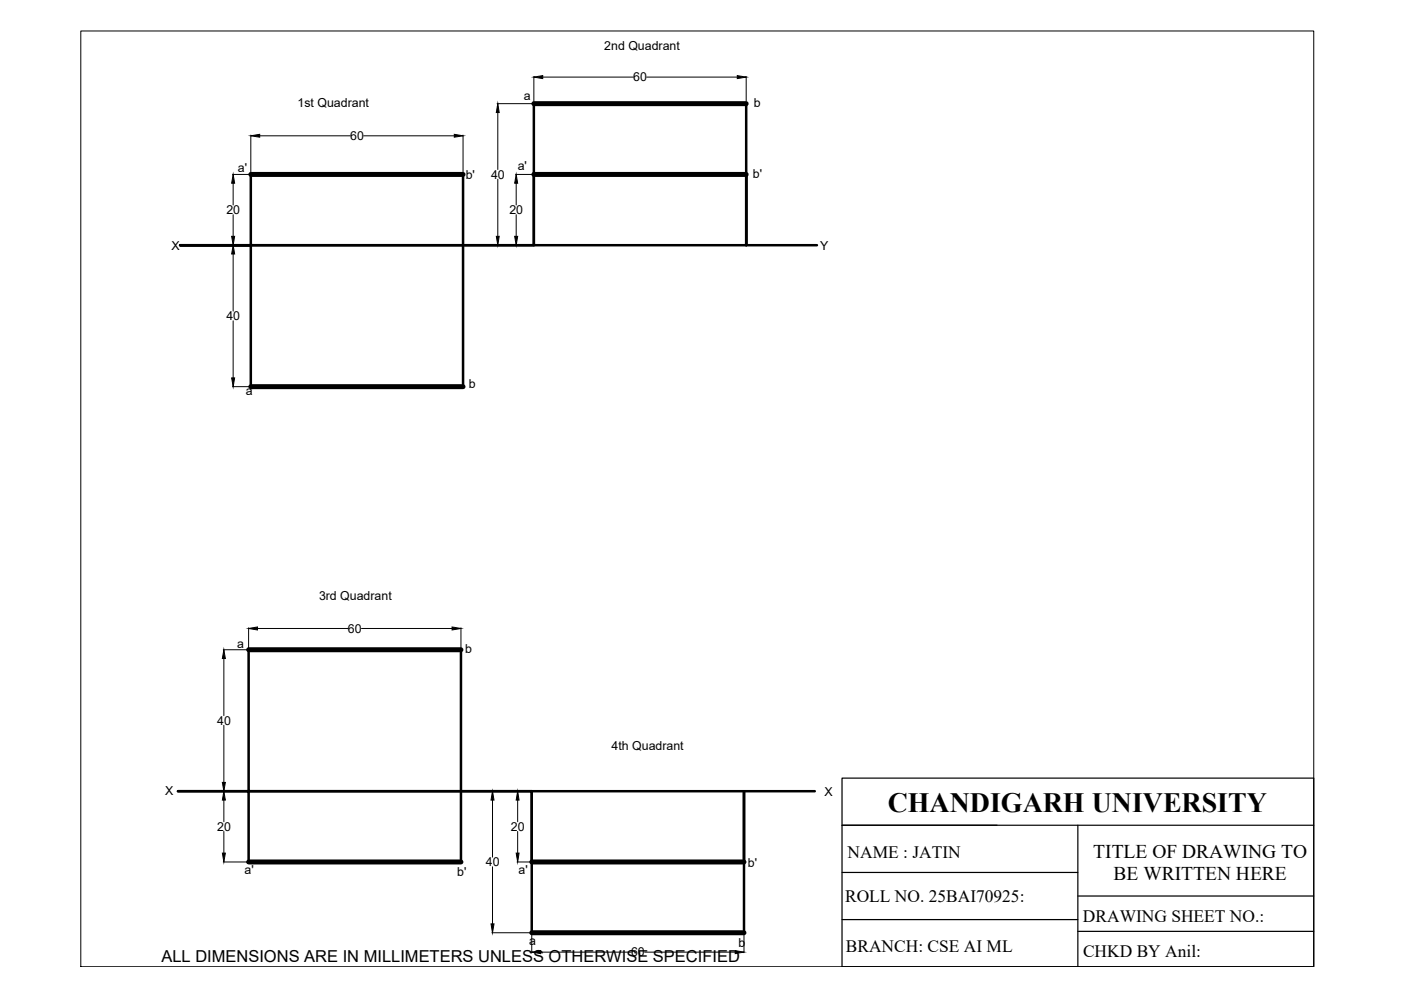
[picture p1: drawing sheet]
<svg xmlns="http://www.w3.org/2000/svg" width="297mm" height="210mm" viewBox="0 0 297 210" stroke-linecap="round" stroke-linejoin="round" font-family="sans-serif">
<!-- layer: thick continuous -->
<path d="M53.2 37v15h-15h135M98.2 37v45M113.2 37v15h-60v30M113.2 22v30M158.2 22v30v-15M52.7 137.8v30h60v15M97.7 137.8v45M112.7 167.8v30M172.7 167.8h-135h15v15M157.7 182.8v-15v30" fill="none" stroke="#000" stroke-width=".53"/>
<path d="M53.2 37h45M113.2 37h45M113.2 22h45M53.2 82h45M52.7 137.8h45M52.7 182.8h45M112.7 182.8h45M112.7 197.8h45" fill="none" stroke="#000" stroke-width="1.1"/>
<g fill="none" stroke="#000" stroke-width=".21">
<path d="M17.1 6.6h261.4v198.4h-261.4zM113.2 16.2v5.7M115.1 16.3h19.2M137.1 16.3h19.2M158.2 16.2v5.7M49.3 37h3.8M49.4 38.8v4.7M53.2 28.6v8.3M55.1 28.8h19.2M77.1 28.8h19.2M98.2 28.6v8.3M105.4 22h7.7"/>
<path d="M105.5 23.9v12M105.5 38v12.1M109.3 37h3.8M109.4 38.8v4.7M49.3 52h3.8M49.4 45.5v4.6M49.4 53.9v12.1M105.4 52h7.7M109.4 45.5v4.6M49.4 68v12.1M49.3 82h3.8M47.3 137.8h5.4"/>
<path d="M47.5 139.6v12.1M52.7 133.1v4.6M54.6 133.3h19.2M76.6 133.3h19.2M97.7 133.1v4.6M47.5 153.8v12.1M47.3 167.8h5.4M47.5 169.6v4.6M47.5 176.3v4.6M104.3 167.8h8.4M104.4 169.6v12.1M109.8 169.6v4.6"/>
<path d="M109.8 176.3v4.6M47.3 182.8h5.4M104.3 197.8h8.4M104.4 183.8v12.1M109.6 182.8h3.1M112.7 197.8v4.2M157.7 197.8v4.2M114.6 201.9h19.2M136.7 201.9h19.2"/>
</g>
<g fill="#000" stroke="#000" stroke-width=".21">
<path d="M113.2 16.3l1.9-.3v.7zM156.3 16l1.9 .3-1.9 .4zM49.4 37l.3 1.8h-.6zM53.2 28.8l1.9-.3v.6zM96.3 28.5l1.9 .3-1.9 .3zM105.5 22l.3 1.9h-.6zM109.4 37l.4 1.8h-.7zM49.1 50.1h.6l-.3 1.9zM49.4 52l.3 1.9h-.6zM105.2 50.1h.6l-.3 1.9zM109.1 50.1h.7l-.4 1.9zM49.1 80.1h.6l-.3 1.9z"/>
<path d="M47.5 137.8l.3 1.8h-.7zM52.7 133.3l1.9-.4v.7zM95.8 132.9l1.9 .4-1.9 .3zM47.1 165.9h.7l-.3 1.9zM47.5 167.8l.3 1.8h-.7zM104.4 167.8l.3 1.8h-.6zM109.8 167.8l.3 1.8h-.7zM47.1 180.9h.7l-.3 1.9zM104.1 195.9h.6l-.3 1.9zM109.4 180.9h.7l-.3 1.9zM112.7 201.9l1.9-.3v.6zM155.9 201.6l1.8 .3-1.8 .3z"/>
</g>
<!-- layer: 0 -->
<path d="M178.5 165h100v40h-100zM178.5 175h100M228.5 175v30M178.5 195h50M178.5 185h50M228.5 190h50M228.5 197.5h50" fill="none" stroke="#000" stroke-width=".25"/>
<text font-size="5.9" x="188.2" y="172.2">CHANDIGARH UNIVERSITY</text>
<g font-size="4.1">
<text x="231.8" y="182">TITLE OF DRAWING TO</text>
<text x="236.1" y="186.6">BE WRITTEN HERE</text>
</g>
<g font-size="3.7">
<text x="179.7" y="182">NAME : JATIN</text>
<text x="179.2" y="191.2">ROLL NO. 25BAI70925:</text>
<text x="229.6" y="195.4">DRAWING SHEET NO.:</text>
<text x="179.3" y="201.8">BRANCH: CSE AI ML</text>
<text x="229.6" y="202.9">CHKD BY Anil:</text>
</g>
<text font-size="3.5" x="34.2" y="203.9">ALL DIMENSIONS ARE IN MILLIMETERS UNLESS OTHERWISE SPECIFIED</text>
<g font-size="2.6">
<text x="128.1" y="10.5">2nd Quadrant</text>
<text x="134.2" y="17.3">60</text>
<text x="63.1" y="22.6">1st Quadrant</text>
<text x="111.1" y="21.3">a</text>
<text x="159.8" y="22.6">b</text>
<text x="74.2" y="29.7">60</text>
<text x="50.4" y="36.4">a'</text>
<text x="98.7" y="37.9">b'</text>
<text x="104.1" y="37.9">40</text>
<text x="109.8" y="36">a'</text>
<text x="159.6" y="37.8">b'</text>
<text x="48" y="45.4">20</text>
<text x="108" y="45.4">20</text>
<text x="36.4" y="53">X</text>
<text x="173.9" y="52.9">Y</text>
<text x="48" y="67.9">40</text>
<text x="52.1" y="83.7">a</text>
<text x="99.4" y="82.3">b</text>
<text x="67.6" y="127.2">3rd Quadrant</text>
<text x="50.3" y="137.3">a</text>
<text x="73.8" y="134.2">60</text>
<text x="98.6" y="138.4">b</text>
<text x="46.1" y="153.7">40</text>
<text x="129.7" y="159.1">4th Quadrant</text>
<text x="35" y="168.5">X</text>
<text x="174.8" y="168.7">X</text>
<text x="46" y="176.2">20</text>
<text x="108.3" y="176.2">20</text>
<text x="51.9" y="185.3">a'</text>
<text x="96.9" y="185.7">b'</text>
<text x="103" y="183.7">40</text>
<text x="109.9" y="185.4">a'</text>
<text x="158.6" y="183.9">b'</text>
<text x="112.2" y="200.3">a</text>
<text x="133.8" y="202.8">60</text>
<text x="156.6" y="200.7">b</text>
</g>
</svg>
